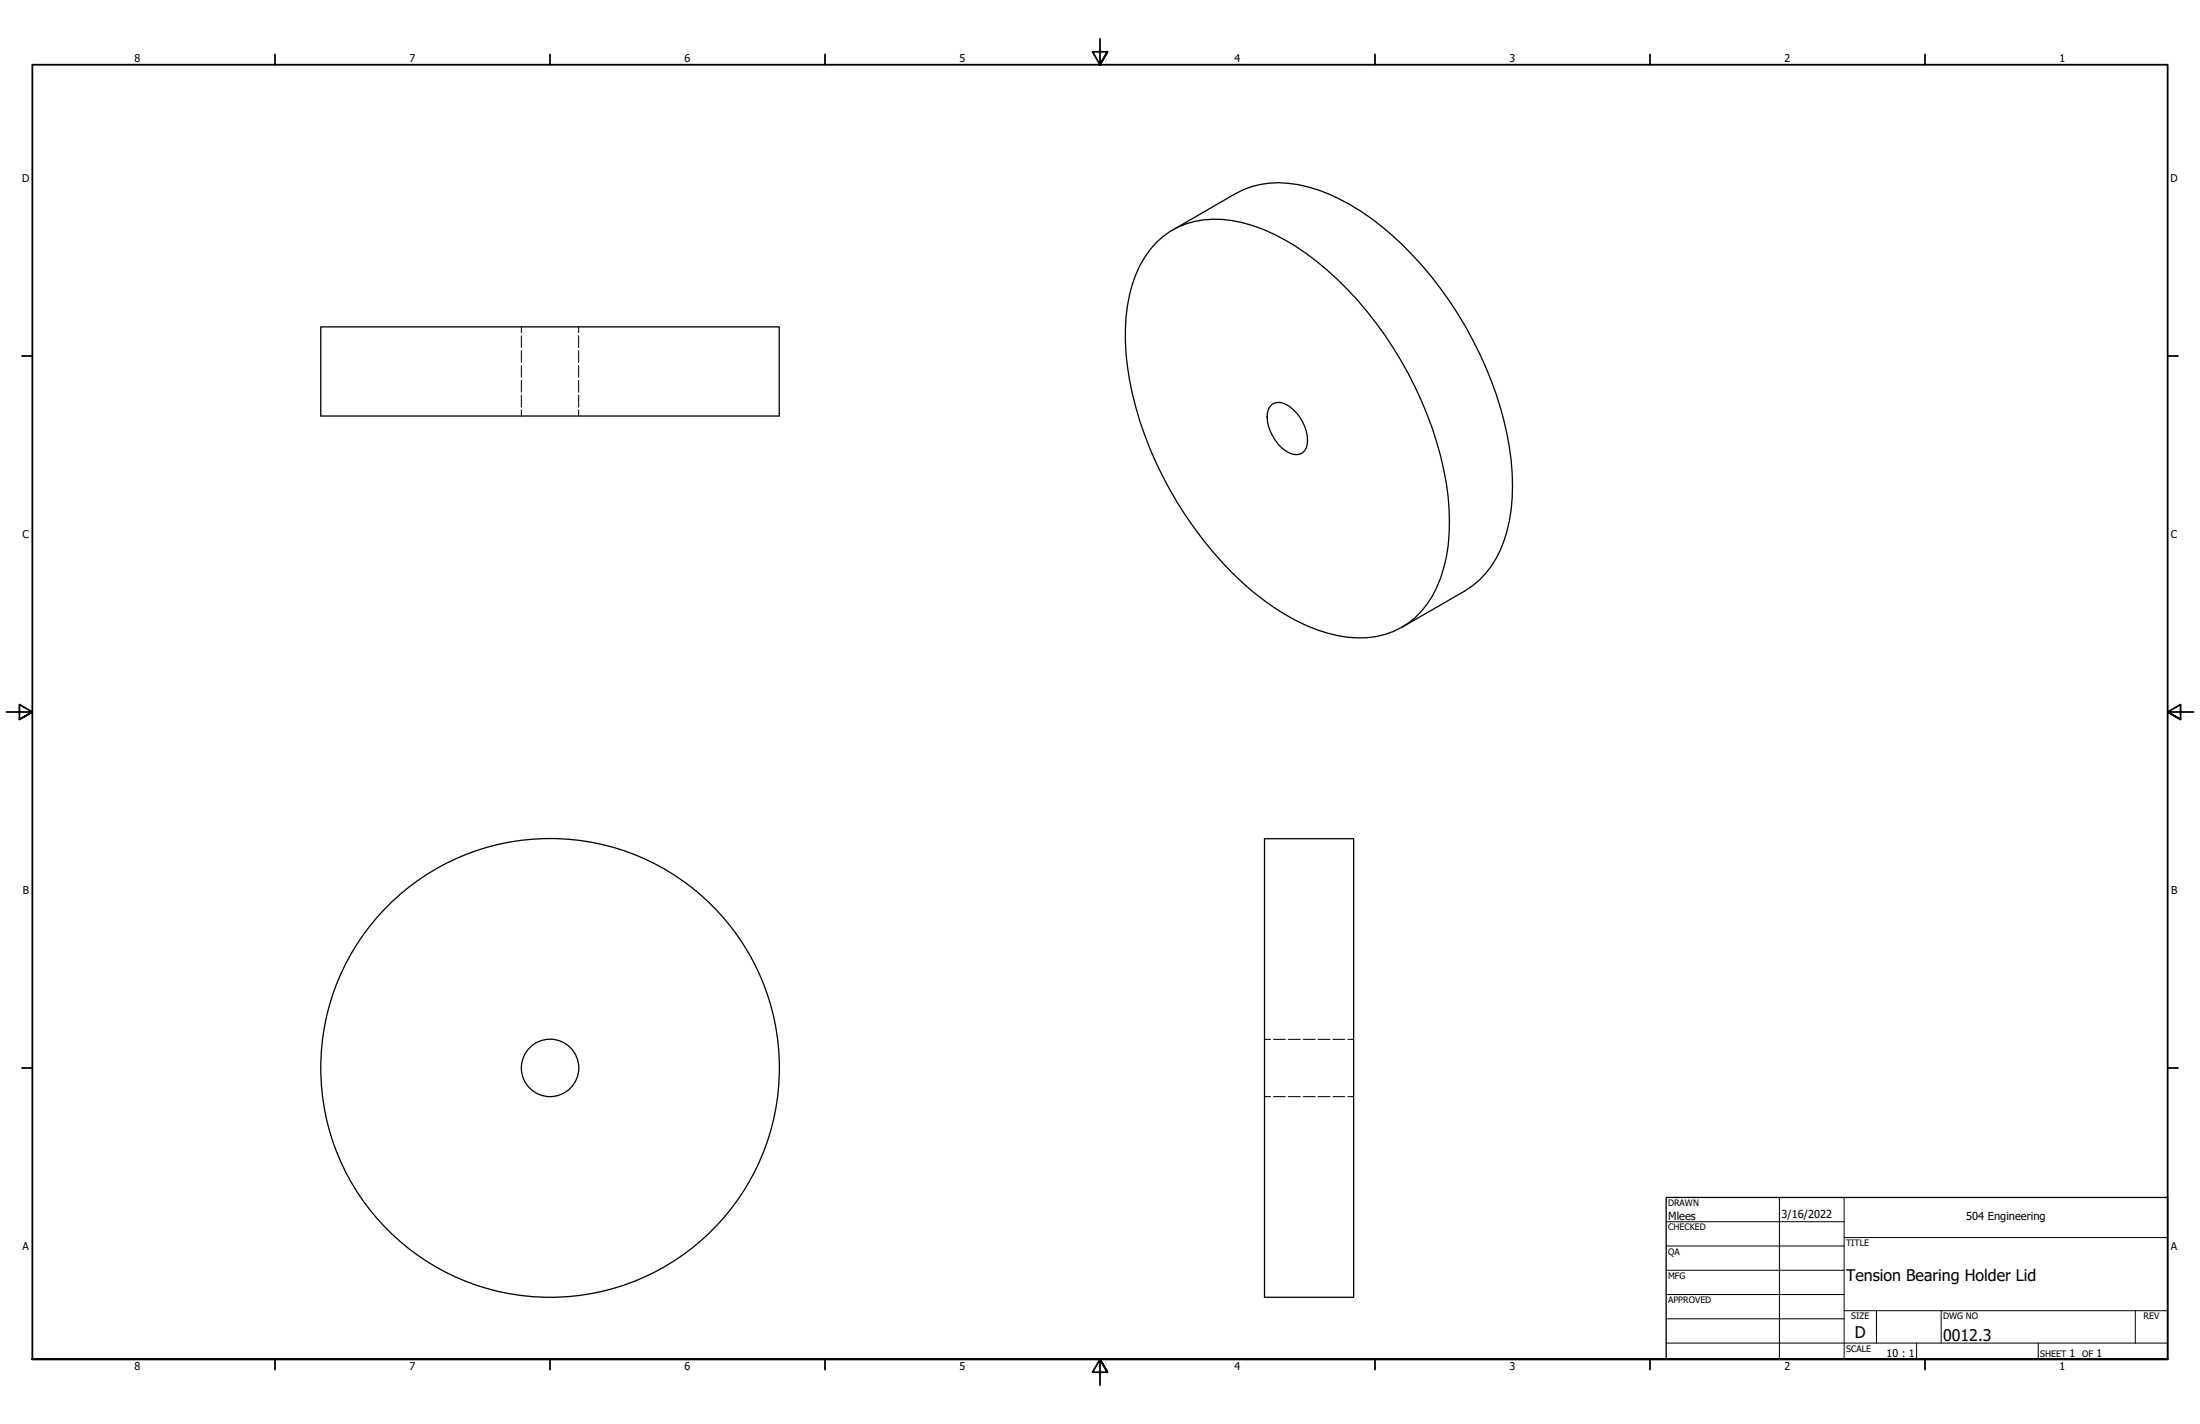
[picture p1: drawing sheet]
<svg xmlns="http://www.w3.org/2000/svg" width="864mm" height="559mm" viewBox="0 0 864 559" stroke-linecap="round" stroke-linejoin="round" font-family="sans-serif">
<!-- layer: Visible (ANSI) -->
<g fill="none" stroke="#000" stroke-width=".51">
<path d="M453.8 95.2a32.9 32.9 0 0 1 29.9-8.6 73.8 73.8 0 0 1 33.1 16 145.9 145.9 0 0 1 51.7 92.3 67.4 67.4 0 0 1-4.5 35.5 32.3 32.3 0 0 1-35 19.7 69.9 69.9 0 0 1-33.1-14.7 144.4 144.4 0 0 1-44.4-59.1 113.6 113.6 0 0 1-9.5-52 47.2 47.2 0 0 1 11.8-29.1zM460.4 90.2l24.7-14.3a37.1 37.1 0 0 1 28.6-2.5 83.7 83.7 0 0 1 32.8 19 147.5 147.5 0 0 1 46 83.2 76.3 76.3 0 0 1-2.1 36.7 35.9 35.9 0 0 1-15.3 19.5l-24.7 14.3M125.9 128.3h180v35h-180zM498.6 159.4a5.3 5.3 0 0 1 7.5 0 17 17 0 0 1 7 15 4.5 4.5 0 0 1-7 3.3 17 17 0 0 1-8.6-15.7zM496.4 329.1h35v180h-35z"/>
<circle cx="215.9" cy="419.1" r="90"/>
<circle cx="215.9" cy="419.1" r="11.3"/>
</g>
<!-- layer: Hidden (ANSI) -->
<g fill="none" stroke="#000" stroke-width=".39">
<path d="M204.7 128.3v2.3M204.7 131.8v4.6M204.7 137.6v4.6M227.1 128.3v2.3M227.1 131.8v4.6M227.1 137.6v4.6M204.7 143.4v4.7M204.7 149.2v4.7M204.7 155.1v4.7M227.1 143.4v4.7M227.1 149.2v4.7M227.1 155.1v4.7"/>
<path d="M204.7 160.9v2.4M227.1 160.9v2.4M496.4 407.9h2.3M499.9 407.9h4.7M505.7 407.9h4.7M511.6 407.9h4.7M517.4 407.9h4.7M523.2 407.9h4.7M529.1 407.9h2.3M496.4 430.3h2.3M499.9 430.3h4.7M505.7 430.3h4.7"/>
<path d="M511.6 430.3h4.7M517.4 430.3h4.7M523.2 430.3h4.7M529.1 430.3h2.3"/>
</g>
<!-- layer: Border (ANSI) -->
<g fill="none" stroke="#000" stroke-width=".7">
<path d="M431.8 15.2v10.2l-2.9-5.1h5.8l-2.9 5.1 2.9-5.1M107.9 21.3v4.1M215.9 21.3v4.1M323.8 21.3v4.1M539.8 21.3v4.1M647.7 21.3v4.1M755.6 21.3v4.1M8.6 139.7h4.1M850.9 139.7h4.1M2.5 279.4h10.2l-5.1-2.9v5.8l5.1-2.9-5.1 2.9M861.1 279.4h-10.2l5.1-2.9v5.8l-5.1-2.9 5.1 2.9M8.6 419.1h4.1"/>
<path d="M850.9 419.1h4.1M12.7 533.4v-508h838.2v508h-838.2h838.2M107.9 533.4v4.1M215.9 533.4v4.1M323.8 533.4v4.1M434.7 538.5l-2.9-5.1 2.9 5.1h-5.8l2.9-5.1v10.2M539.8 533.4v4.1M647.7 533.4v4.1M755.6 533.4v4.1"/>
</g>
<!-- layer: Title (ANSI) -->
<g fill="none" stroke="#000" stroke-width=".39">
<path d="M654 479.4h69.9M698.5 469.9v63.5M723.9 469.9v63.5M654 488.9h69.9M654 498.5h69.9M723.9 485.6h127M654 508h69.9M654 517.5h69.9M723.9 514.3h127M736.6 514.3v12.7M762 514.3v12.7M838.2 514.3v12.7"/>
<path d="M654 527h196.9M752.3 527v6.4M800.1 527v6.4"/>
</g>
<path d="M654 469.9h196.9v63.5h-196.9z" fill="none" stroke="#000" stroke-width=".51"/>
<g font-size="6.3">
<text x="724.7" y="502.8">Tension Bearing Holder Lid</text>
<text x="728.1" y="524.9">D</text>
<text x="762.8" y="526.2">0012.3</text>
</g>
<g font-size="4.3">
<text x="654.8" y="478.6">Mlees</text>
<text x="699.3" y="478">3/16/2022</text>
<text x="771.8" y="478.9">504 Engineering</text>
</g>
<g font-size="4.2">
<text x="52.8" y="24.4">8</text>
<text x="160.8" y="24.4">7</text>
<text x="268.7" y="24.4">6</text>
<text x="376.7" y="24.4">5</text>
<text x="484.6" y="24.4">4</text>
<text x="592.6" y="24.4">3</text>
<text x="700.5" y="24.4">2</text>
<text x="808.5" y="24.4">1</text>
<text x="8.8" y="71.4">D</text>
<text x="852" y="71.4">D</text>
<text x="8.9" y="211.1">C</text>
<text x="852.2" y="211.1">C</text>
<text x="9" y="350.8">B</text>
<text x="852.2" y="350.8">B</text>
<text x="8.9" y="490.5">A</text>
<text x="852.2" y="490.5">A</text>
<text x="740.6" y="532.6">10 : 1</text>
<text x="812.4" y="532.6">1</text>
<text x="823" y="532.6">1</text>
<text x="52.8" y="537.5">8</text>
<text x="160.8" y="537.5">7</text>
<text x="268.7" y="537.5">6</text>
<text x="376.7" y="537.5">5</text>
<text x="484.6" y="537.5">4</text>
<text x="592.6" y="537.5">3</text>
<text x="700.5" y="537.5">2</text>
<text x="808.5" y="537.5">1</text>
</g>
<g font-size="3.5">
<text x="654.8" y="473.2">DRAWN</text>
<text x="654.8" y="482.8">CHECKED</text>
<text x="724.7" y="488.9">TITLE</text>
<text x="654.8" y="492.3">QA</text>
<text x="654.8" y="501.8">MFG</text>
<text x="654.8" y="511.4">APPROVED</text>
<text x="726.7" y="517.7">SIZE</text>
<text x="762.8" y="517.7">DWG NO</text>
<text x="841.4" y="517.7">REV</text>
<text x="724.7" y="530.4">SCALE</text>
<text x="800.9" y="532.6">SHEET</text>
<text x="817.4" y="532.6">OF</text>
</g>
</svg>
